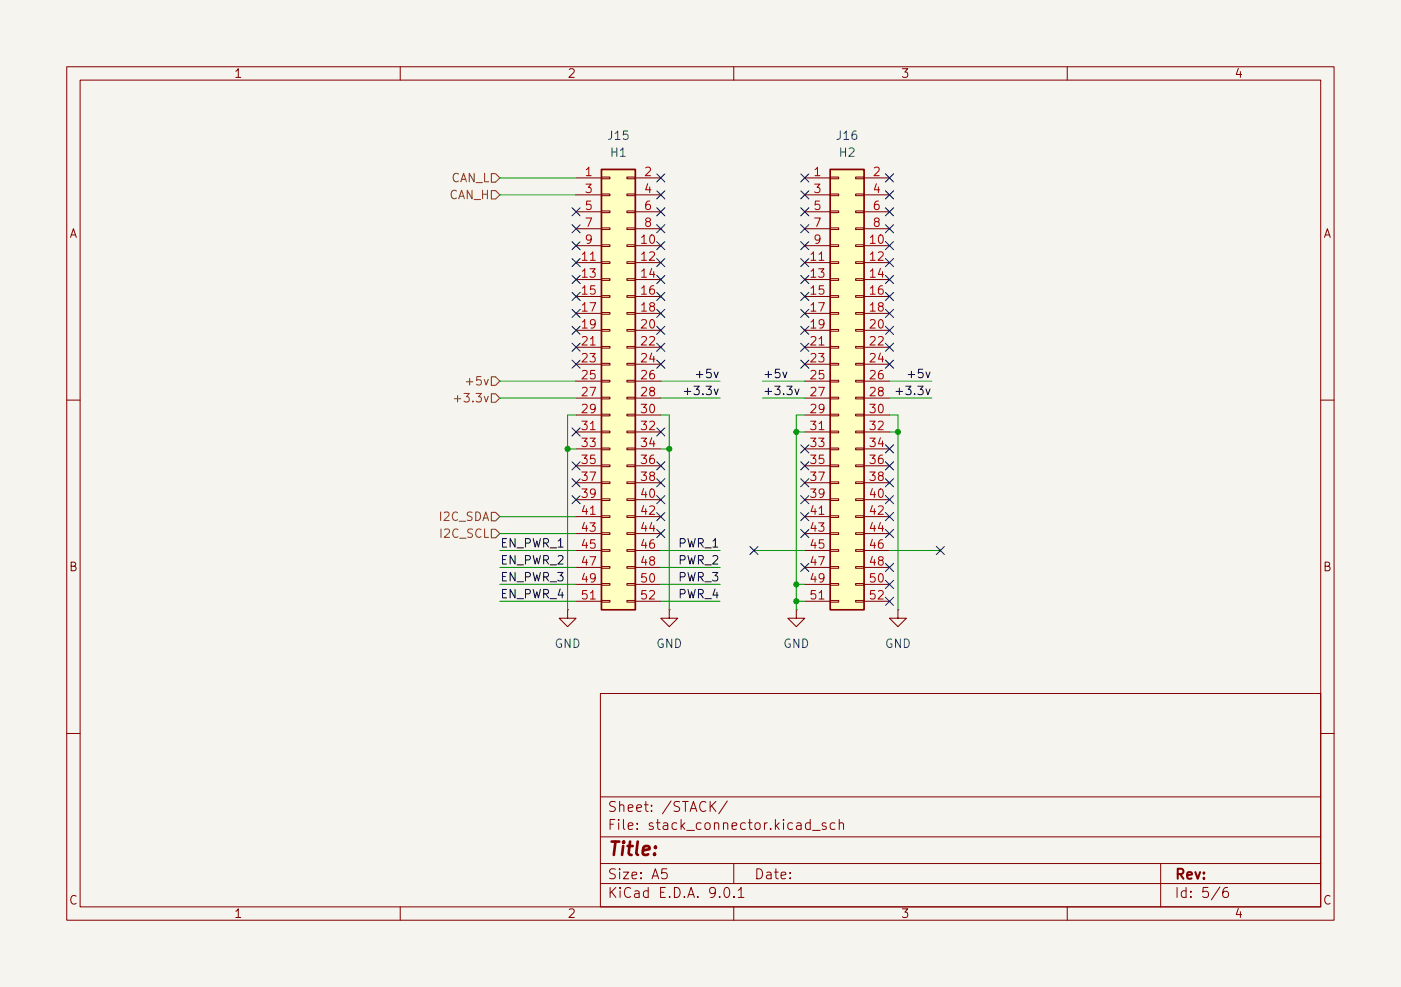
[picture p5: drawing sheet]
(kicad_sch
 (version 20250114)
 (generator "eeschema")
 (generator_version "9.0")
 (paper "A5")
 (lib_symbols
  (symbol "Connector_Generic:Conn_02x26_Odd_Even"
   (pin_names
    (offset 1.016) (hide yes)) (exclude_from_sim no) (in_bom yes) (on_board yes)
   (property "Reference" "J" (at 1.27 33.02 0) (effects (font (size 1.27 1.27))))
   (property "Value" "Conn_02x26_Odd_Even" (at 1.27 -35.56 0) (effects (font (size 1.27 1.27))))
   (property "Footprint" "" (at 0 0 0) (effects (font (size 1.27 1.27)) (hide yes)))
   (property "Datasheet" "~" (at 0 0 0) (effects (font (size 1.27 1.27)) (hide yes)))
   (property "Description" "Generic connector, double row, 02x26, odd/even pin numbering scheme (row 1 odd numbers, row 2 even numbers), script generated (kicad-library-utils/schlib/autogen/connector/)" (at 0 0 0) (effects (font (size 1.27 1.27)) (hide yes)))
   (symbol "Conn_02x26_Odd_Even_1_1"
    (rectangle (start -1.27 31.75) (end 3.81 -34.29) (stroke (width 0.254) (type default)) (fill (type background)))
    (rectangle (start -1.27 30.607) (end 0 30.353) (stroke (width 0.1524) (type default)) (fill (type none)))
    (rectangle (start -1.27 28.067) (end 0 27.813) (stroke (width 0.1524) (type default)) (fill (type none)))
    (rectangle (start -1.27 25.527) (end 0 25.273) (stroke (width 0.1524) (type default)) (fill (type none)))
    (rectangle (start -1.27 22.987) (end 0 22.733) (stroke (width 0.1524) (type default)) (fill (type none)))
    (rectangle (start -1.27 20.447) (end 0 20.193) (stroke (width 0.1524) (type default)) (fill (type none)))
    (rectangle (start -1.27 17.907) (end 0 17.653) (stroke (width 0.1524) (type default)) (fill (type none)))
    (rectangle (start -1.27 15.367) (end 0 15.113) (stroke (width 0.1524) (type default)) (fill (type none)))
    (rectangle (start -1.27 12.827) (end 0 12.573) (stroke (width 0.1524) (type default)) (fill (type none)))
    (rectangle (start -1.27 10.287) (end 0 10.033) (stroke (width 0.1524) (type default)) (fill (type none)))
    (rectangle (start -1.27 7.747) (end 0 7.493) (stroke (width 0.1524) (type default)) (fill (type none)))
    (rectangle (start -1.27 5.207) (end 0 4.953) (stroke (width 0.1524) (type default)) (fill (type none)))
    (rectangle (start -1.27 2.667) (end 0 2.413) (stroke (width 0.1524) (type default)) (fill (type none)))
    (rectangle (start -1.27 0.127) (end 0 -0.127) (stroke (width 0.1524) (type default)) (fill (type none)))
    (rectangle (start -1.27 -2.413) (end 0 -2.667) (stroke (width 0.1524) (type default)) (fill (type none)))
    (rectangle (start -1.27 -4.953) (end 0 -5.207) (stroke (width 0.1524) (type default)) (fill (type none)))
    (rectangle (start -1.27 -7.493) (end 0 -7.747) (stroke (width 0.1524) (type default)) (fill (type none)))
    (rectangle (start -1.27 -10.033) (end 0 -10.287) (stroke (width 0.1524) (type default)) (fill (type none)))
    (rectangle (start -1.27 -12.573) (end 0 -12.827) (stroke (width 0.1524) (type default)) (fill (type none)))
    (rectangle (start -1.27 -15.113) (end 0 -15.367) (stroke (width 0.1524) (type default)) (fill (type none)))
    (rectangle (start -1.27 -17.653) (end 0 -17.907) (stroke (width 0.1524) (type default)) (fill (type none)))
    (rectangle (start -1.27 -20.193) (end 0 -20.447) (stroke (width 0.1524) (type default)) (fill (type none)))
    (rectangle (start -1.27 -22.733) (end 0 -22.987) (stroke (width 0.1524) (type default)) (fill (type none)))
    (rectangle (start -1.27 -25.273) (end 0 -25.527) (stroke (width 0.1524) (type default)) (fill (type none)))
    (rectangle (start -1.27 -27.813) (end 0 -28.067) (stroke (width 0.1524) (type default)) (fill (type none)))
    (rectangle (start -1.27 -30.353) (end 0 -30.607) (stroke (width 0.1524) (type default)) (fill (type none)))
    (rectangle (start -1.27 -32.893) (end 0 -33.147) (stroke (width 0.1524) (type default)) (fill (type none)))
    (rectangle (start 3.81 30.607) (end 2.54 30.353) (stroke (width 0.1524) (type default)) (fill (type none)))
    (rectangle (start 3.81 28.067) (end 2.54 27.813) (stroke (width 0.1524) (type default)) (fill (type none)))
    (rectangle (start 3.81 25.527) (end 2.54 25.273) (stroke (width 0.1524) (type default)) (fill (type none)))
    (rectangle (start 3.81 22.987) (end 2.54 22.733) (stroke (width 0.1524) (type default)) (fill (type none)))
    (rectangle (start 3.81 20.447) (end 2.54 20.193) (stroke (width 0.1524) (type default)) (fill (type none)))
    (rectangle (start 3.81 17.907) (end 2.54 17.653) (stroke (width 0.1524) (type default)) (fill (type none)))
    (rectangle (start 3.81 15.367) (end 2.54 15.113) (stroke (width 0.1524) (type default)) (fill (type none)))
    (rectangle (start 3.81 12.827) (end 2.54 12.573) (stroke (width 0.1524) (type default)) (fill (type none)))
    (rectangle (start 3.81 10.287) (end 2.54 10.033) (stroke (width 0.1524) (type default)) (fill (type none)))
    (rectangle (start 3.81 7.747) (end 2.54 7.493) (stroke (width 0.1524) (type default)) (fill (type none)))
    (rectangle (start 3.81 5.207) (end 2.54 4.953) (stroke (width 0.1524) (type default)) (fill (type none)))
    (rectangle (start 3.81 2.667) (end 2.54 2.413) (stroke (width 0.1524) (type default)) (fill (type none)))
    (rectangle (start 3.81 0.127) (end 2.54 -0.127) (stroke (width 0.1524) (type default)) (fill (type none)))
    (rectangle (start 3.81 -2.413) (end 2.54 -2.667) (stroke (width 0.1524) (type default)) (fill (type none)))
    (rectangle (start 3.81 -4.953) (end 2.54 -5.207) (stroke (width 0.1524) (type default)) (fill (type none)))
    (rectangle (start 3.81 -7.493) (end 2.54 -7.747) (stroke (width 0.1524) (type default)) (fill (type none)))
    (rectangle (start 3.81 -10.033) (end 2.54 -10.287) (stroke (width 0.1524) (type default)) (fill (type none)))
    (rectangle (start 3.81 -12.573) (end 2.54 -12.827) (stroke (width 0.1524) (type default)) (fill (type none)))
    (rectangle (start 3.81 -15.113) (end 2.54 -15.367) (stroke (width 0.1524) (type default)) (fill (type none)))
    (rectangle (start 3.81 -17.653) (end 2.54 -17.907) (stroke (width 0.1524) (type default)) (fill (type none)))
    (rectangle (start 3.81 -20.193) (end 2.54 -20.447) (stroke (width 0.1524) (type default)) (fill (type none)))
    (rectangle (start 3.81 -22.733) (end 2.54 -22.987) (stroke (width 0.1524) (type default)) (fill (type none)))
    (rectangle (start 3.81 -25.273) (end 2.54 -25.527) (stroke (width 0.1524) (type default)) (fill (type none)))
    (rectangle (start 3.81 -27.813) (end 2.54 -28.067) (stroke (width 0.1524) (type default)) (fill (type none)))
    (rectangle (start 3.81 -30.353) (end 2.54 -30.607) (stroke (width 0.1524) (type default)) (fill (type none)))
    (rectangle (start 3.81 -32.893) (end 2.54 -33.147) (stroke (width 0.1524) (type default)) (fill (type none)))
    (pin passive line (at -5.08 30.48 0) (length 3.81) (name "Pin_1" (effects (font (size 1.27 1.27)))) (number "1" (effects (font (size 1.27 1.27)))))
    (pin passive line (at -5.08 27.94 0) (length 3.81) (name "Pin_3" (effects (font (size 1.27 1.27)))) (number "3" (effects (font (size 1.27 1.27)))))
    (pin passive line (at -5.08 25.4 0) (length 3.81) (name "Pin_5" (effects (font (size 1.27 1.27)))) (number "5" (effects (font (size 1.27 1.27)))))
    (pin passive line (at -5.08 22.86 0) (length 3.81) (name "Pin_7" (effects (font (size 1.27 1.27)))) (number "7" (effects (font (size 1.27 1.27)))))
    (pin passive line (at -5.08 20.32 0) (length 3.81) (name "Pin_9" (effects (font (size 1.27 1.27)))) (number "9" (effects (font (size 1.27 1.27)))))
    (pin passive line (at -5.08 17.78 0) (length 3.81) (name "Pin_11" (effects (font (size 1.27 1.27)))) (number "11" (effects (font (size 1.27 1.27)))))
    (pin passive line (at -5.08 15.24 0) (length 3.81) (name "Pin_13" (effects (font (size 1.27 1.27)))) (number "13" (effects (font (size 1.27 1.27)))))
    (pin passive line (at -5.08 12.7 0) (length 3.81) (name "Pin_15" (effects (font (size 1.27 1.27)))) (number "15" (effects (font (size 1.27 1.27)))))
    (pin passive line (at -5.08 10.16 0) (length 3.81) (name "Pin_17" (effects (font (size 1.27 1.27)))) (number "17" (effects (font (size 1.27 1.27)))))
    (pin passive line (at -5.08 7.62 0) (length 3.81) (name "Pin_19" (effects (font (size 1.27 1.27)))) (number "19" (effects (font (size 1.27 1.27)))))
    (pin passive line (at -5.08 5.08 0) (length 3.81) (name "Pin_21" (effects (font (size 1.27 1.27)))) (number "21" (effects (font (size 1.27 1.27)))))
    (pin passive line (at -5.08 2.54 0) (length 3.81) (name "Pin_23" (effects (font (size 1.27 1.27)))) (number "23" (effects (font (size 1.27 1.27)))))
    (pin passive line (at -5.08 0 0) (length 3.81) (name "Pin_25" (effects (font (size 1.27 1.27)))) (number "25" (effects (font (size 1.27 1.27)))))
    (pin passive line (at -5.08 -2.54 0) (length 3.81) (name "Pin_27" (effects (font (size 1.27 1.27)))) (number "27" (effects (font (size 1.27 1.27)))))
    (pin passive line (at -5.08 -5.08 0) (length 3.81) (name "Pin_29" (effects (font (size 1.27 1.27)))) (number "29" (effects (font (size 1.27 1.27)))))
    (pin passive line (at -5.08 -7.62 0) (length 3.81) (name "Pin_31" (effects (font (size 1.27 1.27)))) (number "31" (effects (font (size 1.27 1.27)))))
    (pin passive line (at -5.08 -10.16 0) (length 3.81) (name "Pin_33" (effects (font (size 1.27 1.27)))) (number "33" (effects (font (size 1.27 1.27)))))
    (pin passive line (at -5.08 -12.7 0) (length 3.81) (name "Pin_35" (effects (font (size 1.27 1.27)))) (number "35" (effects (font (size 1.27 1.27)))))
    (pin passive line (at -5.08 -15.24 0) (length 3.81) (name "Pin_37" (effects (font (size 1.27 1.27)))) (number "37" (effects (font (size 1.27 1.27)))))
    (pin passive line (at -5.08 -17.78 0) (length 3.81) (name "Pin_39" (effects (font (size 1.27 1.27)))) (number "39" (effects (font (size 1.27 1.27)))))
    (pin passive line (at -5.08 -20.32 0) (length 3.81) (name "Pin_41" (effects (font (size 1.27 1.27)))) (number "41" (effects (font (size 1.27 1.27)))))
    (pin passive line (at -5.08 -22.86 0) (length 3.81) (name "Pin_43" (effects (font (size 1.27 1.27)))) (number "43" (effects (font (size 1.27 1.27)))))
    (pin passive line (at -5.08 -25.4 0) (length 3.81) (name "Pin_45" (effects (font (size 1.27 1.27)))) (number "45" (effects (font (size 1.27 1.27)))))
    (pin passive line (at -5.08 -27.94 0) (length 3.81) (name "Pin_47" (effects (font (size 1.27 1.27)))) (number "47" (effects (font (size 1.27 1.27)))))
    (pin passive line (at -5.08 -30.48 0) (length 3.81) (name "Pin_49" (effects (font (size 1.27 1.27)))) (number "49" (effects (font (size 1.27 1.27)))))
    (pin passive line (at -5.08 -33.02 0) (length 3.81) (name "Pin_51" (effects (font (size 1.27 1.27)))) (number "51" (effects (font (size 1.27 1.27)))))
    (pin passive line (at 7.62 30.48 180) (length 3.81) (name "Pin_2" (effects (font (size 1.27 1.27)))) (number "2" (effects (font (size 1.27 1.27)))))
    (pin passive line (at 7.62 27.94 180) (length 3.81) (name "Pin_4" (effects (font (size 1.27 1.27)))) (number "4" (effects (font (size 1.27 1.27)))))
    (pin passive line (at 7.62 25.4 180) (length 3.81) (name "Pin_6" (effects (font (size 1.27 1.27)))) (number "6" (effects (font (size 1.27 1.27)))))
    (pin passive line (at 7.62 22.86 180) (length 3.81) (name "Pin_8" (effects (font (size 1.27 1.27)))) (number "8" (effects (font (size 1.27 1.27)))))
    (pin passive line (at 7.62 20.32 180) (length 3.81) (name "Pin_10" (effects (font (size 1.27 1.27)))) (number "10" (effects (font (size 1.27 1.27)))))
    (pin passive line (at 7.62 17.78 180) (length 3.81) (name "Pin_12" (effects (font (size 1.27 1.27)))) (number "12" (effects (font (size 1.27 1.27)))))
    (pin passive line (at 7.62 15.24 180) (length 3.81) (name "Pin_14" (effects (font (size 1.27 1.27)))) (number "14" (effects (font (size 1.27 1.27)))))
    (pin passive line (at 7.62 12.7 180) (length 3.81) (name "Pin_16" (effects (font (size 1.27 1.27)))) (number "16" (effects (font (size 1.27 1.27)))))
    (pin passive line (at 7.62 10.16 180) (length 3.81) (name "Pin_18" (effects (font (size 1.27 1.27)))) (number "18" (effects (font (size 1.27 1.27)))))
    (pin passive line (at 7.62 7.62 180) (length 3.81) (name "Pin_20" (effects (font (size 1.27 1.27)))) (number "20" (effects (font (size 1.27 1.27)))))
    (pin passive line (at 7.62 5.08 180) (length 3.81) (name "Pin_22" (effects (font (size 1.27 1.27)))) (number "22" (effects (font (size 1.27 1.27)))))
    (pin passive line (at 7.62 2.54 180) (length 3.81) (name "Pin_24" (effects (font (size 1.27 1.27)))) (number "24" (effects (font (size 1.27 1.27)))))
    (pin passive line (at 7.62 0 180) (length 3.81) (name "Pin_26" (effects (font (size 1.27 1.27)))) (number "26" (effects (font (size 1.27 1.27)))))
    (pin passive line (at 7.62 -2.54 180) (length 3.81) (name "Pin_28" (effects (font (size 1.27 1.27)))) (number "28" (effects (font (size 1.27 1.27)))))
    (pin passive line (at 7.62 -5.08 180) (length 3.81) (name "Pin_30" (effects (font (size 1.27 1.27)))) (number "30" (effects (font (size 1.27 1.27)))))
    (pin passive line (at 7.62 -7.62 180) (length 3.81) (name "Pin_32" (effects (font (size 1.27 1.27)))) (number "32" (effects (font (size 1.27 1.27)))))
    (pin passive line (at 7.62 -10.16 180) (length 3.81) (name "Pin_34" (effects (font (size 1.27 1.27)))) (number "34" (effects (font (size 1.27 1.27)))))
    (pin passive line (at 7.62 -12.7 180) (length 3.81) (name "Pin_36" (effects (font (size 1.27 1.27)))) (number "36" (effects (font (size 1.27 1.27)))))
    (pin passive line (at 7.62 -15.24 180) (length 3.81) (name "Pin_38" (effects (font (size 1.27 1.27)))) (number "38" (effects (font (size 1.27 1.27)))))
    (pin passive line (at 7.62 -17.78 180) (length 3.81) (name "Pin_40" (effects (font (size 1.27 1.27)))) (number "40" (effects (font (size 1.27 1.27)))))
    (pin passive line (at 7.62 -20.32 180) (length 3.81) (name "Pin_42" (effects (font (size 1.27 1.27)))) (number "42" (effects (font (size 1.27 1.27)))))
    (pin passive line (at 7.62 -22.86 180) (length 3.81) (name "Pin_44" (effects (font (size 1.27 1.27)))) (number "44" (effects (font (size 1.27 1.27)))))
    (pin passive line (at 7.62 -25.4 180) (length 3.81) (name "Pin_46" (effects (font (size 1.27 1.27)))) (number "46" (effects (font (size 1.27 1.27)))))
    (pin passive line (at 7.62 -27.94 180) (length 3.81) (name "Pin_48" (effects (font (size 1.27 1.27)))) (number "48" (effects (font (size 1.27 1.27)))))
    (pin passive line (at 7.62 -30.48 180) (length 3.81) (name "Pin_50" (effects (font (size 1.27 1.27)))) (number "50" (effects (font (size 1.27 1.27)))))
    (pin passive line (at 7.62 -33.02 180) (length 3.81) (name "Pin_52" (effects (font (size 1.27 1.27)))) (number "52" (effects (font (size 1.27 1.27))))))
   (embedded_fonts no))
  (symbol "power:GND"
   (power)
   (pin_numbers (hide yes))
   (pin_names
    (offset 0) (hide yes)) (exclude_from_sim no) (in_bom yes) (on_board yes)
   (property "Reference" "#PWR" (at 0 -6.35 0) (effects (font (size 1.27 1.27)) (hide yes)))
   (property "Value" "GND" (at 0 -3.81 0) (effects (font (size 1.27 1.27))))
   (property "Footprint" "" (at 0 0 0) (effects (font (size 1.27 1.27)) (hide yes)))
   (property "Datasheet" "" (at 0 0 0) (effects (font (size 1.27 1.27)) (hide yes)))
   (property "Description" "Power symbol creates a global label with name \"GND\" , ground" (at 0 0 0) (effects (font (size 1.27 1.27)) (hide yes)))
   (symbol "GND_0_1"
    (polyline (pts (xy 0 0) (xy 0 -1.27) (xy 1.27 -1.27) (xy 0 -2.54) (xy -1.27 -1.27) (xy 0 -1.27)) (stroke (width 0) (type default)) (fill (type none))))
   (symbol "GND_1_1"
    (pin power_in line (at 0 0 270) (length 0) (name "~" (effects (font (size 1.27 1.27)))) (number "1" (effects (font (size 1.27 1.27))))))
   (embedded_fonts no)))
 (junction
  (at 119.38 90.17)
  (diameter 0)
  (color 0 0 0 0))
 (junction
  (at 100.33 67.31)
  (diameter 0)
  (color 0 0 0 0))
 (junction
  (at 119.38 64.77)
  (diameter 0)
  (color 0 0 0 0))
 (junction
  (at 85.09 67.31)
  (diameter 0)
  (color 0 0 0 0))
 (junction
  (at 119.38 87.63)
  (diameter 0)
  (color 0 0 0 0))
 (junction
  (at 134.62 64.77)
  (diameter 0)
  (color 0 0 0 0))
 (no_connect
  (at 86.36 39.37))
 (no_connect
  (at 120.65 39.37))
 (no_connect
  (at 99.06 31.75))
 (no_connect
  (at 140.97 82.55))
 (no_connect
  (at 133.35 72.39))
 (no_connect
  (at 133.35 77.47))
 (no_connect
  (at 120.65 31.75))
 (no_connect
  (at 99.06 52.07))
 (no_connect
  (at 86.36 46.99))
 (no_connect
  (at 99.06 77.47))
 (no_connect
  (at 99.06 41.91))
 (no_connect
  (at 99.06 26.67))
 (no_connect
  (at 133.35 46.99))
 (no_connect
  (at 120.65 72.39))
 (no_connect
  (at 133.35 52.07))
 (no_connect
  (at 86.36 72.39))
 (no_connect
  (at 133.35 34.29))
 (no_connect
  (at 120.65 26.67))
 (no_connect
  (at 99.06 64.77))
 (no_connect
  (at 120.65 54.61))
 (no_connect
  (at 120.65 36.83))
 (no_connect
  (at 133.35 67.31))
 (no_connect
  (at 133.35 39.37))
 (no_connect
  (at 133.35 54.61))
 (no_connect
  (at 120.65 41.91))
 (no_connect
  (at 99.06 39.37))
 (no_connect
  (at 86.36 69.85))
 (no_connect
  (at 120.65 69.85))
 (no_connect
  (at 133.35 26.67))
 (no_connect
  (at 133.35 69.85))
 (no_connect
  (at 99.06 69.85))
 (no_connect
  (at 86.36 64.77))
 (no_connect
  (at 133.35 74.93))
 (no_connect
  (at 133.35 44.45))
 (no_connect
  (at 86.36 52.07))
 (no_connect
  (at 120.65 80.01))
 (no_connect
  (at 120.65 77.47))
 (no_connect
  (at 120.65 46.99))
 (no_connect
  (at 120.65 49.53))
 (no_connect
  (at 133.35 49.53))
 (no_connect
  (at 99.06 34.29))
 (no_connect
  (at 133.35 29.21))
 (no_connect
  (at 120.65 85.09))
 (no_connect
  (at 113.03 82.55))
 (no_connect
  (at 86.36 49.53))
 (no_connect
  (at 120.65 67.31))
 (no_connect
  (at 133.35 41.91))
 (no_connect
  (at 99.06 54.61))
 (no_connect
  (at 120.65 29.21))
 (no_connect
  (at 99.06 36.83))
 (no_connect
  (at 99.06 49.53))
 (no_connect
  (at 133.35 87.63))
 (no_connect
  (at 99.06 29.21))
 (no_connect
  (at 120.65 34.29))
 (no_connect
  (at 86.36 41.91))
 (no_connect
  (at 133.35 90.17))
 (no_connect
  (at 86.36 34.29))
 (no_connect
  (at 86.36 54.61))
 (no_connect
  (at 99.06 80.01))
 (no_connect
  (at 120.65 52.07))
 (no_connect
  (at 120.65 74.93))
 (no_connect
  (at 99.06 44.45))
 (no_connect
  (at 99.06 74.93))
 (no_connect
  (at 133.35 80.01))
 (no_connect
  (at 133.35 85.09))
 (no_connect
  (at 120.65 44.45))
 (no_connect
  (at 86.36 44.45))
 (no_connect
  (at 99.06 46.99))
 (no_connect
  (at 86.36 74.93))
 (no_connect
  (at 86.36 31.75))
 (no_connect
  (at 86.36 36.83))
 (no_connect
  (at 133.35 36.83))
 (no_connect
  (at 133.35 31.75))
 (no_connect
  (at 99.06 72.39))
 (wire
  (pts (xy 114.3 59.69) (xy 120.65 59.69))
  (stroke (width 0) (type default)))
 (wire
  (pts (xy 120.65 62.23) (xy 119.38 62.23))
  (stroke (width 0) (type default)))
 (wire
  (pts (xy 99.06 67.31) (xy 100.33 67.31))
  (stroke (width 0) (type default)))
 (wire
  (pts (xy 74.93 77.47) (xy 86.36 77.47))
  (stroke (width 0) (type default)))
 (wire
  (pts (xy 99.06 87.63) (xy 107.95 87.63))
  (stroke (width 0) (type default)))
 (wire
  (pts (xy 100.33 67.31) (xy 100.33 91.44))
  (stroke (width 0) (type default)))
 (wire
  (pts (xy 119.38 87.63) (xy 120.65 87.63))
  (stroke (width 0) (type default)))
 (wire
  (pts (xy 119.38 62.23) (xy 119.38 64.77))
  (stroke (width 0) (type default)))
 (wire
  (pts (xy 99.06 85.09) (xy 107.95 85.09))
  (stroke (width 0) (type default)))
 (wire
  (pts (xy 114.3 57.15) (xy 120.65 57.15))
  (stroke (width 0) (type default)))
 (wire
  (pts (xy 139.7 59.69) (xy 133.35 59.69))
  (stroke (width 0) (type default)))
 (wire
  (pts (xy 119.38 87.63) (xy 119.38 90.17))
  (stroke (width 0) (type default)))
 (wire
  (pts (xy 140.97 82.55) (xy 133.35 82.55))
  (stroke (width 0) (type default)))
 (wire
  (pts (xy 74.93 87.63) (xy 86.36 87.63))
  (stroke (width 0) (type default)))
 (wire
  (pts (xy 119.38 90.17) (xy 120.65 90.17))
  (stroke (width 0) (type default)))
 (wire
  (pts (xy 133.35 64.77) (xy 134.62 64.77))
  (stroke (width 0) (type default)))
 (wire
  (pts (xy 119.38 64.77) (xy 120.65 64.77))
  (stroke (width 0) (type default)))
 (wire
  (pts (xy 74.93 80.01) (xy 86.36 80.01))
  (stroke (width 0) (type default)))
 (wire
  (pts (xy 74.93 82.55) (xy 86.36 82.55))
  (stroke (width 0) (type default)))
 (wire
  (pts (xy 74.93 90.17) (xy 86.36 90.17))
  (stroke (width 0) (type default)))
 (wire
  (pts (xy 85.09 67.31) (xy 86.36 67.31))
  (stroke (width 0) (type default)))
 (wire
  (pts (xy 107.95 57.15) (xy 99.06 57.15))
  (stroke (width 0) (type default)))
 (wire
  (pts (xy 139.7 57.15) (xy 133.35 57.15))
  (stroke (width 0) (type default)))
 (wire
  (pts (xy 85.09 62.23) (xy 85.09 67.31))
  (stroke (width 0) (type default)))
 (wire
  (pts (xy 134.62 62.23) (xy 134.62 64.77))
  (stroke (width 0) (type default)))
 (wire
  (pts (xy 74.93 29.21) (xy 86.36 29.21))
  (stroke (width 0) (type default)))
 (wire
  (pts (xy 119.38 90.17) (xy 119.38 91.44))
  (stroke (width 0) (type default)))
 (wire
  (pts (xy 99.06 62.23) (xy 100.33 62.23))
  (stroke (width 0) (type default)))
 (wire
  (pts (xy 100.33 62.23) (xy 100.33 67.31))
  (stroke (width 0) (type default)))
 (wire
  (pts (xy 107.95 59.69) (xy 99.06 59.69))
  (stroke (width 0) (type default)))
 (wire
  (pts (xy 134.62 64.77) (xy 134.62 91.44))
  (stroke (width 0) (type default)))
 (wire
  (pts (xy 133.35 62.23) (xy 134.62 62.23))
  (stroke (width 0) (type default)))
 (wire
  (pts (xy 74.93 85.09) (xy 86.36 85.09))
  (stroke (width 0) (type default)))
 (wire
  (pts (xy 85.09 67.31) (xy 85.09 91.44))
  (stroke (width 0) (type default)))
 (wire
  (pts (xy 99.06 90.17) (xy 107.95 90.17))
  (stroke (width 0) (type default)))
 (wire
  (pts (xy 86.36 62.23) (xy 85.09 62.23))
  (stroke (width 0) (type default)))
 (wire
  (pts (xy 113.03 82.55) (xy 120.65 82.55))
  (stroke (width 0) (type default)))
 (wire
  (pts (xy 119.38 64.77) (xy 119.38 87.63))
  (stroke (width 0) (type default)))
 (wire
  (pts (xy 99.06 82.55) (xy 107.95 82.55))
  (stroke (width 0) (type default)))
 (wire
  (pts (xy 74.93 59.69) (xy 86.36 59.69))
  (stroke (width 0) (type default)))
 (wire
  (pts (xy 74.93 57.15) (xy 86.36 57.15))
  (stroke (width 0) (type default)))
 (wire
  (pts (xy 74.93 26.67) (xy 86.36 26.67))
  (stroke (width 0) (type default)))
 (label "EN_PWR_3"
  (at 74.93 87.63 0)
  (effects (font (size 1.27 1.27)) (justify left bottom)))
 (label "+3.3v"
  (at 107.95 59.69 180)
  (effects (font (size 1.27 1.27)) (justify right bottom)))
 (label "+5v"
  (at 107.95 57.15 180)
  (effects (font (size 1.27 1.27)) (justify right bottom)))
 (label "+3.3v"
  (at 114.3 59.69 0)
  (effects (font (size 1.27 1.27)) (justify left bottom)))
 (label "+3.3v"
  (at 139.7 59.69 180)
  (effects (font (size 1.27 1.27)) (justify right bottom)))
 (label "EN_PWR_2"
  (at 74.93 85.09 0)
  (effects (font (size 1.27 1.27)) (justify left bottom)))
 (label "+5v"
  (at 139.7 57.15 180)
  (effects (font (size 1.27 1.27)) (justify right bottom)))
 (label "PWR_2"
  (at 107.95 85.09 180)
  (effects (font (size 1.27 1.27)) (justify right bottom)))
 (label "PWR_4"
  (at 107.95 90.17 180)
  (effects (font (size 1.27 1.27)) (justify right bottom)))
 (label "PWR_1"
  (at 107.95 82.55 180)
  (effects (font (size 1.27 1.27)) (justify right bottom)))
 (label "EN_PWR_1"
  (at 74.93 82.55 0)
  (effects (font (size 1.27 1.27)) (justify left bottom)))
 (label "+5v"
  (at 114.3 57.15 0)
  (effects (font (size 1.27 1.27)) (justify left bottom)))
 (label "PWR_3"
  (at 107.95 87.63 180)
  (effects (font (size 1.27 1.27)) (justify right bottom)))
 (label "EN_PWR_4"
  (at 74.93 90.17 0)
  (effects (font (size 1.27 1.27)) (justify left bottom)))
 (hierarchical_label "+3.3v"
  (shape input)
  (at 74.93 59.69 180)
  (effects (font (size 1.27 1.27)) (justify right)))
 (hierarchical_label "+5v"
  (shape input)
  (at 74.93 57.15 180)
  (effects (font (size 1.27 1.27)) (justify right)))
 (hierarchical_label "CAN_H"
  (shape input)
  (at 74.93 29.21 180)
  (effects (font (size 1.27 1.27)) (justify right)))
 (hierarchical_label "CAN_L"
  (shape input)
  (at 74.93 26.67 180)
  (effects (font (size 1.27 1.27)) (justify right)))
 (hierarchical_label "I2C_SDA"
  (shape input)
  (at 74.93 77.47 180)
  (effects (font (size 1.27 1.27)) (justify right)))
 (hierarchical_label "I2C_SCL"
  (shape input)
  (at 74.93 80.01 180)
  (effects (font (size 1.27 1.27)) (justify right)))
 (symbol
  (lib_id "power:GND")
  (at 134.62 91.44 0)
  (unit 1)
  (exclude_from_sim no)
  (in_bom yes)
  (on_board yes)
  (dnp no)
  (fields_autoplaced yes)
  (property "Reference" "#PWR042" (at 134.62 97.79 0) (effects (font (size 1.27 1.27)) (hide yes)))
  (property "Value" "GND" (at 134.62 96.52 0) (effects (font (size 1.27 1.27))))
  (property "Footprint" "" (at 134.62 91.44 0) (effects (font (size 1.27 1.27)) (hide yes)))
  (property "Datasheet" "" (at 134.62 91.44 0) (effects (font (size 1.27 1.27)) (hide yes)))
  (property "Description" "Power symbol creates a global label with name \"GND\" , ground" (at 134.62 91.44 0) (effects (font (size 1.27 1.27)) (hide yes)))
  (pin "1"))
 (symbol
  (lib_id "Connector_Generic:Conn_02x26_Odd_Even")
  (at 91.44 57.15 0)
  (unit 1)
  (exclude_from_sim no)
  (in_bom no)
  (on_board yes)
  (dnp no)
  (fields_autoplaced yes)
  (property "Reference" "J15" (at 92.71 20.32 0) (effects (font (size 1.27 1.27))))
  (property "Value" "H1" (at 92.71 22.86 0) (effects (font (size 1.27 1.27))))
  (property "Footprint" "Connector_PinHeader_2.54mm:PinHeader_2x26_P2.54mm_Vertical" (at 91.44 57.15 0) (effects (font (size 1.27 1.27)) (hide yes)))
  (property "Datasheet" "~" (at 91.44 57.15 0) (effects (font (size 1.27 1.27)) (hide yes)))
  (property "Description" "Generic connector, double row, 02x26, odd/even pin numbering scheme (row 1 odd numbers, row 2 even numbers), script generated (kicad-library-utils/schlib/autogen/connector/)" (at 91.44 57.15 0) (effects (font (size 1.27 1.27)) (hide yes)))
  (property "Alternatives" "" (at 91.44 57.15 0) (effects (font (size 1.27 1.27))))
  (pin "43")
  (pin "14")
  (pin "2")
  (pin "21")
  (pin "6")
  (pin "17")
  (pin "23")
  (pin "22")
  (pin "8")
  (pin "46")
  (pin "13")
  (pin "4")
  (pin "9")
  (pin "28")
  (pin "50")
  (pin "11")
  (pin "39")
  (pin "45")
  (pin "12")
  (pin "51")
  (pin "19")
  (pin "29")
  (pin "37")
  (pin "1")
  (pin "7")
  (pin "35")
  (pin "42")
  (pin "38")
  (pin "25")
  (pin "32")
  (pin "52")
  (pin "26")
  (pin "10")
  (pin "40")
  (pin "31")
  (pin "41")
  (pin "47")
  (pin "16")
  (pin "18")
  (pin "27")
  (pin "30")
  (pin "24")
  (pin "15")
  (pin "34")
  (pin "5")
  (pin "3")
  (pin "36")
  (pin "20")
  (pin "49")
  (pin "33")
  (pin "48")
  (pin "44"))
 (symbol
  (lib_id "power:GND")
  (at 100.33 91.44 0)
  (unit 1)
  (exclude_from_sim no)
  (in_bom yes)
  (on_board yes)
  (dnp no)
  (fields_autoplaced yes)
  (property "Reference" "#PWR040" (at 100.33 97.79 0) (effects (font (size 1.27 1.27)) (hide yes)))
  (property "Value" "GND" (at 100.33 96.52 0) (effects (font (size 1.27 1.27))))
  (property "Footprint" "" (at 100.33 91.44 0) (effects (font (size 1.27 1.27)) (hide yes)))
  (property "Datasheet" "" (at 100.33 91.44 0) (effects (font (size 1.27 1.27)) (hide yes)))
  (property "Description" "Power symbol creates a global label with name \"GND\" , ground" (at 100.33 91.44 0) (effects (font (size 1.27 1.27)) (hide yes)))
  (pin "1"))
 (symbol
  (lib_id "power:GND")
  (at 85.09 91.44 0)
  (unit 1)
  (exclude_from_sim no)
  (in_bom yes)
  (on_board yes)
  (dnp no)
  (fields_autoplaced yes)
  (property "Reference" "#PWR039" (at 85.09 97.79 0) (effects (font (size 1.27 1.27)) (hide yes)))
  (property "Value" "GND" (at 85.09 96.52 0) (effects (font (size 1.27 1.27))))
  (property "Footprint" "" (at 85.09 91.44 0) (effects (font (size 1.27 1.27)) (hide yes)))
  (property "Datasheet" "" (at 85.09 91.44 0) (effects (font (size 1.27 1.27)) (hide yes)))
  (property "Description" "Power symbol creates a global label with name \"GND\" , ground" (at 85.09 91.44 0) (effects (font (size 1.27 1.27)) (hide yes)))
  (pin "1"))
 (symbol
  (lib_id "power:GND")
  (at 119.38 91.44 0)
  (unit 1)
  (exclude_from_sim no)
  (in_bom yes)
  (on_board yes)
  (dnp no)
  (fields_autoplaced yes)
  (property "Reference" "#PWR041" (at 119.38 97.79 0) (effects (font (size 1.27 1.27)) (hide yes)))
  (property "Value" "GND" (at 119.38 96.52 0) (effects (font (size 1.27 1.27))))
  (property "Footprint" "" (at 119.38 91.44 0) (effects (font (size 1.27 1.27)) (hide yes)))
  (property "Datasheet" "" (at 119.38 91.44 0) (effects (font (size 1.27 1.27)) (hide yes)))
  (property "Description" "Power symbol creates a global label with name \"GND\" , ground" (at 119.38 91.44 0) (effects (font (size 1.27 1.27)) (hide yes)))
  (pin "1"))
 (symbol
  (lib_id "Connector_Generic:Conn_02x26_Odd_Even")
  (at 125.73 57.15 0)
  (unit 1)
  (exclude_from_sim no)
  (in_bom no)
  (on_board yes)
  (dnp no)
  (fields_autoplaced yes)
  (property "Reference" "J16" (at 127 20.32 0) (effects (font (size 1.27 1.27))))
  (property "Value" "H2" (at 127 22.86 0) (effects (font (size 1.27 1.27))))
  (property "Footprint" "Connector_PinHeader_2.54mm:PinHeader_2x26_P2.54mm_Vertical" (at 125.73 57.15 0) (effects (font (size 1.27 1.27)) (hide yes)))
  (property "Datasheet" "~" (at 125.73 57.15 0) (effects (font (size 1.27 1.27)) (hide yes)))
  (property "Description" "Generic connector, double row, 02x26, odd/even pin numbering scheme (row 1 odd numbers, row 2 even numbers), script generated (kicad-library-utils/schlib/autogen/connector/)" (at 125.73 57.15 0) (effects (font (size 1.27 1.27)) (hide yes)))
  (property "Alternatives" "" (at 125.73 57.15 0) (effects (font (size 1.27 1.27))))
  (pin "43")
  (pin "14")
  (pin "2")
  (pin "21")
  (pin "6")
  (pin "17")
  (pin "23")
  (pin "22")
  (pin "8")
  (pin "46")
  (pin "13")
  (pin "4")
  (pin "9")
  (pin "28")
  (pin "50")
  (pin "11")
  (pin "39")
  (pin "45")
  (pin "12")
  (pin "51")
  (pin "19")
  (pin "29")
  (pin "37")
  (pin "1")
  (pin "7")
  (pin "35")
  (pin "42")
  (pin "38")
  (pin "25")
  (pin "32")
  (pin "52")
  (pin "26")
  (pin "10")
  (pin "40")
  (pin "31")
  (pin "41")
  (pin "47")
  (pin "16")
  (pin "18")
  (pin "27")
  (pin "30")
  (pin "24")
  (pin "15")
  (pin "34")
  (pin "5")
  (pin "3")
  (pin "36")
  (pin "20")
  (pin "49")
  (pin "33")
  (pin "48")
  (pin "44")))
